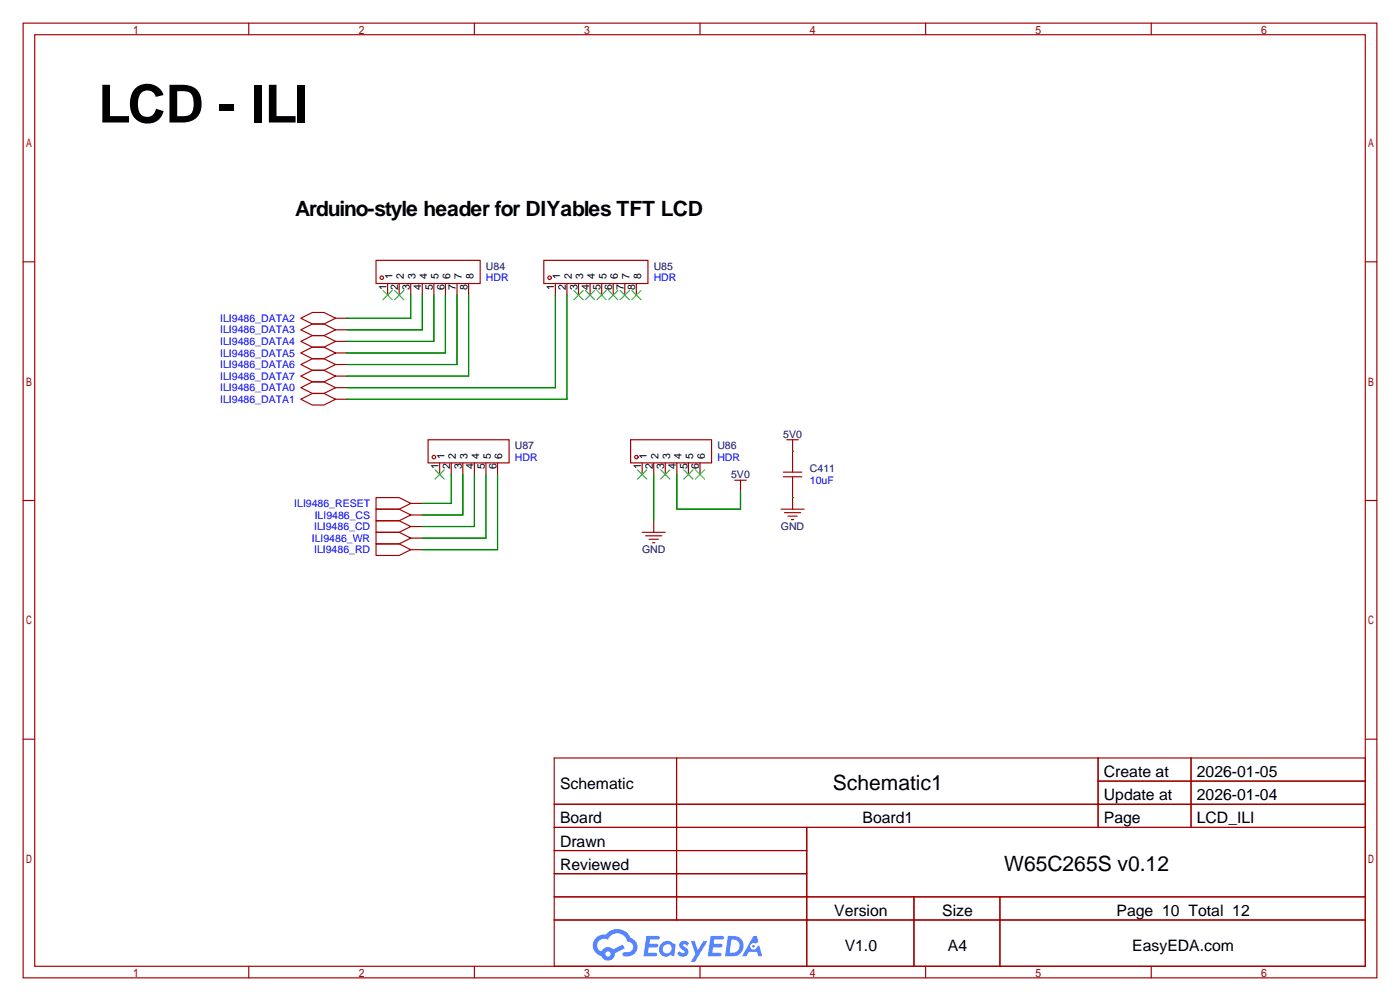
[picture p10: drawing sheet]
<svg xmlns="http://www.w3.org/2000/svg" width="307mm" height="220mm" viewBox="0 0 307 220" stroke-linecap="round" stroke-linejoin="round" font-family="sans-serif">
<g fill="none" stroke="#a10000" stroke-width=".25">
<path d="M5.1 5.1h297.2v209.5h-297.2zM7.6 7.6h292.1v204.5h-292.1zM54.6 5.1v2.5M104.1 5.1v2.5M153.7 5.1v2.5M203.2 5.1v2.5M252.7 5.1v2.5M5.1 57.5h2.5M299.7 57.5h2.6M5.1 109.9h2.5M299.7 109.9h2.6M5.1 162.2h2.5"/>
<path d="M121.7 166.4h178v45.7h-178zM121.7 176.5h178M148.5 166.4v35.5M241.1 166.4v15.2M241.1 171.4h58.6M261.5 166.4v15.2M299.7 162.2h2.6M121.7 181.6h178M121.7 186.7h55.4M121.7 196.8h178M121.7 191.8h55.4M177.1 181.6v30.5"/>
<path d="M200.6 196.8v15.3M219.5 196.8v15.3M54.6 212.1v2.5M104.1 212.1v2.5M121.7 201.9h178M153.7 212.1v2.5M203.2 212.1v2.5M252.7 212.1v2.5"/>
</g>
<g fill="#5487ff">
<path d="M149.4 206.8a1.3 1.3 0 0 1 1.8 .3l-.4 .6a.54 .54 0 0 0-.9-.3l.2 .3a1.28 1.28 0 0 1 .7 2 1.53 1.53 0 0 1-2.1-.3l.5-.6 .8 .4a.31 .31 0 0 0 .3-.2 .31 .31 0 0 0-.3-.4 1.12 1.12 0 0 1-.6-1.8z"/>
<path d="M151.7 206.6h.8l.7 2 1.2-2h.9l-2.7 4.5h-.9l1-1.6z"/>
<path d="M141.9 205.4h2.3a.46 .46 0 0 1 .5 .1 .46 .46 0 0 1 .1 .5l-.4 .2h-1.7l-.2 .9h1.7a.4 .4 0 0 1 .3 .5 .4 .4 0 0 1-.4 .3h-1.7l-.1 1.2h1.3a.46 .46 0 0 1 .5 .1 .46 .46 0 0 1 .1 .5l-.3 .2h-2.6z"/>
<path d="M156 205.4h2.3a.47 .47 0 0 1 .5 .1 .47 .47 0 0 1 .1 .5l-.4 .2h-1.7l-.1 .9h1.6a.4 .4 0 0 1 .3 .5 .4 .4 0 0 1-.4 .3h-1.7l-.1 1.2h1.3a.46 .46 0 0 1 .5 .1 .46 .46 0 0 1 .2 .5l-.4 .2h-2.6z"/>
<path d="M165.4 205.4h.7l.4 1.4-.6 .3a.75 .75 0 0 0-1.2 .3 .75 .75 0 0 0 .5 1.1 .75 .75 0 0 0 1-.7l.5-.3 .6 2.4h-.8l-.3-1h-1.8l-.6 1h-.9z"/>
<path d="M159.8 205.4l-.6 4.5h1.4a2.27 2.27 0 0 0 2.6-2.3 2.27 2.27 0 0 0-2.7-2.2zM160.6 206.2a1.5 1.5 0 0 1 1.8 1.5 1.5 1.5 0 0 1-2 1.4h-.2z"/>
<path d="M145.2 207.1a1.6 1.6 0 0 0-.3 2.2 1.6 1.6 0 0 0 2.3 .2l.8 .4 .3-2.5-.2-.2-.4-.1a1.58 1.58 0 0 0-2.5 0zM145.8 207.6a.98 .98 0 0 1 1.6 .4 .98 .98 0 0 1-1 1.3 .94 .94 0 0 1-.9-.7 .94 .94 0 0 1 .3-1z"/>
<path d="M130.9 205.8a2.37 2.37 0 0 0 1.1 4 1.54 1.54 0 0 0 1.8 1 1.54 1.54 0 0 0 1.2-1.6l2.2-1.1-.5-.7-2.1 1a1.57 1.57 0 0 0-2.6 .5 1.5 1.5 0 0 1-.7-2.1 1.5 1.5 0 0 1 2.2-.5 2.23 2.23 0 0 1 2.2-1.5 2.23 2.23 0 0 1 2 1.9 1.16 1.16 0 0 1 1.3 1.1 1.16 1.16 0 0 1-1.1 1.2h-.7a.47 .47 0 0 0-.6 .4 .47 .47 0 0 0 .5 .5 2.17 2.17 0 0 0 2.5-.9 2.17 2.17 0 0 0-.4-2.7l-.8-.4a3.2 3.2 0 0 0-5.4-.8l-1.1 .1zM132.9 209.4a.6 .6 0 0 1 1.2 0 .6 .6 0 0 1-1.2 0z"/>
<circle cx="165.4" cy="207.7" r=".28"/>
</g>
<g fill="none" stroke="#a10000" stroke-width=".25">
<path d="M82.5 57.1h22.9v5.1h-22.9zM119.4 57.1h22.8v5.1h-22.8zM66 69.8l2.6-1.2h2.5l2.6 1.2-2.6 1.3h-2.5zM66 72.4l2.6-1.3h2.5l2.6 1.3-2.6 1.3h-2.5zM66 74.9l2.6-1.2h2.5l2.6 1.2-2.6 1.3h-2.5zM66 77.5l2.6-1.3h2.5l2.6 1.3-2.6 1.2h-2.5zM73.7 69.8h2.5M73.7 72.4h2.5M73.7 74.9h2.5M73.7 77.5h2.5M85.1 62.2v2.6M87.6 62.2v2.6"/>
<path d="M90.2 62.2v2.6M92.7 62.2v2.6M95.2 62.2v2.6M97.8 62.2v2.6M100.3 62.2v2.6M102.9 62.2v2.6M121.9 62.2v2.6M124.5 62.2v2.6M127 62.2v2.6M129.5 62.2v2.6M132.1 62.2v2.6M134.6 62.2v2.6"/>
<path d="M137.2 62.2v2.6M139.7 62.2v2.6M66 85.1l2.6-1.3h2.5l2.6 1.3-2.6 1.3h-2.5zM66 87.6l2.6-1.2h2.5l2.6 1.2-2.6 1.3h-2.5zM66 80l2.6-1.3h2.5l2.6 1.3-2.6 1.3h-2.5zM66 82.5l2.6-1.2h2.5l2.6 1.2-2.6 1.3h-2.5zM73.7 85.1h2.5M73.7 87.6h2.5M73.7 80h2.5M73.7 82.5h2.5M94 96.5h17.8v5.1h-17.8zM138.4 96.5h17.8v5.1h-17.8z"/>
<path d="M172.7 96.5h2.6M174 96.5v7.1M82.5 119.4h5.1l2.6 1.2-2.6 1.3h-5.1zM82.5 116.8h5.1l2.6 1.3-2.6 1.3h-5.1zM82.5 114.3h5.1l2.6 1.3-2.6 1.2h-5.1zM82.5 111.8h5.1l2.6 1.2-2.6 1.3h-5.1zM82.5 109.2h5.1l2.6 1.3-2.6 1.3h-5.1zM90.2 118.1h2.5M90.2 115.6h2.5M90.2 113h2.5M90.2 110.5h2.5M96.5 101.6v2.5"/>
<path d="M99.1 101.6v2.5M101.6 101.6v2.5M104.1 101.6v2.5M106.7 101.6v2.5M109.2 101.6v2.5M141 101.6v2.5M141 116.8h5M141.7 117.6h3.6M142.5 118.4h2M143.3 119.1h.5M143.5 101.6v2.5M143.5 114.3v2.5"/>
<path d="M146 101.6v2.5M148.6 101.6v2.5M151.1 101.6v2.5M153.7 101.6v2.5M161.3 105.4h2.5M162.6 105.4v2.5M171.4 111.8h5.1M172 103.6h4M172 104.6h4M172.2 112.5h3.6M173 113.3h2M173.7 114h.5"/>
<path d="M174 104.6v7.2M90.2 120.6h2.5"/>
<circle cx="83.8" cy="61" r=".38"/>
<circle cx="120.6" cy="61" r=".38"/>
<circle cx="95.2" cy="100.3" r=".38"/>
<circle cx="139.7" cy="100.3" r=".38"/>
</g>
<g fill="none" stroke="#3c3" stroke-width=".25">
<path d="M84.1 63.8l2 2M86.1 63.8l-2 2M86.6 63.8l2 2M88.6 63.8l-2 2M126 63.8l2 2M128 63.8l-2 2M128.5 63.8l2.1 2M130.6 63.8l-2.1 2M131.1 63.8l2 2M133.1 63.8l-2 2M133.6 63.8l2 2M135.6 63.8l-2 2"/>
<path d="M136.1 63.8l2.1 2M138.2 63.8l-2.1 2M138.7 63.8l2 2M140.7 63.8l-2 2M95.5 103.1l2 2.1M97.5 103.1l-2 2.1M140 103.1l2 2.1M142 103.1l-2 2.1M145 103.1l2.1 2.1M147.1 103.1l-2.1 2.1M150.1 103.1l2 2.1M152.1 103.1l-2 2.1"/>
<path d="M152.7 103.1l2 2.1M154.7 103.1l-2 2.1"/>
</g>
<g fill="none" stroke="#008700" stroke-width=".25">
<path d="M90.2 64.8v5h-14M92.7 64.8v7.6h-16.5M95.2 64.8v10.1h-19M97.8 64.8v12.7h-21.6M100.3 64.8v15.2h-24.1M102.9 64.8v17.7h-26.7M121.9 64.8v20.3h-45.7M124.5 64.8v22.8h-48.3M174 99.1h.1M99.1 104.1v6.4h-6.4M101.6 104.1v8.9h-8.9M104.1 104.1v11.5h-11.4"/>
<path d="M106.7 104.1v14h-14M109.2 104.1v16.5h-16.5M143.5 104.1v10.2M148.6 104.1v7.7h14v-3.9M174 109.2h.1"/>
</g>
<text font-size="11.5" x="21.6" y="26.9">LCD - ILI</text>
<g font-size="4.6">
<text x="64.8" y="47.3">Arduino-style header for DIYables TFT LCD</text>
<text x="182.9" y="173.5">Schematic1</text>
<text x="220.4" y="191.3">W65C265S v0.12</text>
</g>
<g font-size="3.5">
<text x="122.9" y="173.1">Schematic</text>
<text x="242.3" y="170.6">Create at</text>
<text x="262.7" y="170.6">2026-01-05</text>
<text x="242.3" y="175.7">Update at</text>
<text x="262.7" y="175.7">2026-01-04</text>
<text x="122.9" y="180.7">Board</text>
<text x="122.9" y="185.8">Drawn</text>
<text x="189.3" y="180.7">Board1</text>
<text x="242.3" y="180.7">Page</text>
<text x="262.7" y="180.7">LCD_ILI</text>
<text x="122.9" y="190.9">Reviewed</text>
<text x="183.1" y="201.1">Version</text>
<text x="206.8" y="201.1">Size</text>
<text x="245.1" y="201.1">Page 10 Total 12</text>
<text x="185.4" y="208.7">V1.0</text>
<text x="208.1" y="208.7">A4</text>
<text x="248.6" y="208.7">EasyEDA.com</text>
</g>
<g font-size="2.3" fill="#000080">
<text x="106.7" y="59.2">U84</text>
<text x="143.5" y="59.2">U85</text>
<text x="113" y="98.6">U87</text>
<text x="157.5" y="98.6">U86</text>
<text x="171.9" y="96.1">5V0</text>
<text x="160.5" y="104.9">5V0</text>
<text x="177.8" y="103.7">C411</text>
<text x="171.4" y="116.4">GND</text>
<text x="140.9" y="121.5">GND</text>
</g>
<g font-size="2.3">
<text x="84.9" y="63.6" transform="rotate(-90 84.9 63.6)">1</text>
<text x="86.1" y="61.3" transform="rotate(-90 86.1 61.3)">1</text>
<text x="87.4" y="63.6" transform="rotate(-90 87.4 63.6)">2</text>
<text x="88.7" y="61.3" transform="rotate(-90 88.7 61.3)">2</text>
<text x="89.9" y="63.6" transform="rotate(-90 89.9 63.6)">3</text>
<text x="91.2" y="61.3" transform="rotate(-90 91.2 61.3)">3</text>
<text x="92.5" y="63.6" transform="rotate(-90 92.5 63.6)">4</text>
<text x="93.8" y="61.3" transform="rotate(-90 93.8 61.3)">4</text>
<text x="95" y="63.6" transform="rotate(-90 95 63.6)">5</text>
<text x="96.3" y="61.3" transform="rotate(-90 96.3 61.3)">5</text>
<text x="97.6" y="63.6" transform="rotate(-90 97.6 63.6)">6</text>
<text x="98.8" y="61.3" transform="rotate(-90 98.8 61.3)">6</text>
<text x="100.1" y="63.6" transform="rotate(-90 100.1 63.6)">7</text>
<text x="101.4" y="61.3" transform="rotate(-90 101.4 61.3)">7</text>
<text x="102.6" y="63.6" transform="rotate(-90 102.6 63.6)">8</text>
<text x="103.9" y="61.3" transform="rotate(-90 103.9 61.3)">8</text>
<text x="121.7" y="63.6" transform="rotate(-90 121.7 63.6)">1</text>
<text x="123" y="61.3" transform="rotate(-90 123 61.3)">1</text>
<text x="124.2" y="63.6" transform="rotate(-90 124.2 63.6)">2</text>
<text x="125.5" y="61.3" transform="rotate(-90 125.5 61.3)">2</text>
<text x="126.8" y="63.6" transform="rotate(-90 126.8 63.6)">3</text>
<text x="128" y="61.3" transform="rotate(-90 128 61.3)">3</text>
<text x="129.3" y="63.6" transform="rotate(-90 129.3 63.6)">4</text>
<text x="130.6" y="61.3" transform="rotate(-90 130.6 61.3)">4</text>
<text x="131.9" y="63.6" transform="rotate(-90 131.9 63.6)">5</text>
<text x="133.1" y="61.3" transform="rotate(-90 133.1 61.3)">5</text>
<text x="134.4" y="63.6" transform="rotate(-90 134.4 63.6)">6</text>
<text x="135.7" y="61.3" transform="rotate(-90 135.7 61.3)">6</text>
<text x="136.9" y="63.6" transform="rotate(-90 136.9 63.6)">7</text>
<text x="138.2" y="61.3" transform="rotate(-90 138.2 61.3)">7</text>
<text x="139.5" y="63.6" transform="rotate(-90 139.5 63.6)">8</text>
<text x="140.7" y="61.3" transform="rotate(-90 140.7 61.3)">8</text>
<text x="97.6" y="100.7" transform="rotate(-90 97.6 100.7)">1</text>
<text x="100.1" y="100.7" transform="rotate(-90 100.1 100.7)">2</text>
<text x="102.6" y="100.7" transform="rotate(-90 102.6 100.7)">3</text>
<text x="105.2" y="100.7" transform="rotate(-90 105.2 100.7)">4</text>
<text x="107.7" y="100.7" transform="rotate(-90 107.7 100.7)">5</text>
<text x="110.3" y="100.7" transform="rotate(-90 110.3 100.7)">6</text>
<text x="142" y="100.7" transform="rotate(-90 142 100.7)">1</text>
<text x="144.6" y="100.7" transform="rotate(-90 144.6 100.7)">2</text>
<text x="147.1" y="100.7" transform="rotate(-90 147.1 100.7)">3</text>
<text x="149.6" y="100.7" transform="rotate(-90 149.6 100.7)">4</text>
<text x="152.2" y="100.7" transform="rotate(-90 152.2 100.7)">5</text>
<text x="154.7" y="100.7" transform="rotate(-90 154.7 100.7)">6</text>
<text x="96.3" y="103" transform="rotate(-90 96.3 103)">1</text>
<text x="98.8" y="103" transform="rotate(-90 98.8 103)">2</text>
<text x="101.4" y="103" transform="rotate(-90 101.4 103)">3</text>
<text x="103.9" y="103" transform="rotate(-90 103.9 103)">4</text>
<text x="106.5" y="103" transform="rotate(-90 106.5 103)">5</text>
<text x="109" y="103" transform="rotate(-90 109 103)">6</text>
<text x="140.7" y="103" transform="rotate(-90 140.7 103)">1</text>
<text x="143.3" y="103" transform="rotate(-90 143.3 103)">2</text>
<text x="145.8" y="103" transform="rotate(-90 145.8 103)">3</text>
<text x="148.4" y="103" transform="rotate(-90 148.4 103)">4</text>
<text x="150.9" y="103" transform="rotate(-90 150.9 103)">5</text>
<text x="153.4" y="103" transform="rotate(-90 153.4 103)">6</text>
</g>
<g font-size="2.3" fill="#00f">
<text x="106.7" y="61.8">HDR</text>
<text x="143.5" y="61.8">HDR</text>
<text x="48.3" y="70.7">ILI9486_DATA2</text>
<text x="48.3" y="73.2">ILI9486_DATA3</text>
<text x="48.3" y="75.7">ILI9486_DATA4</text>
<text x="48.3" y="78.3">ILI9486_DATA5</text>
<text x="48.3" y="80.8">ILI9486_DATA6</text>
<text x="48.3" y="83.4">ILI9486_DATA7</text>
<text x="48.3" y="85.9">ILI9486_DATA0</text>
<text x="48.3" y="88.4">ILI9486_DATA1</text>
<text x="113" y="101.1">HDR</text>
<text x="157.5" y="101.1">HDR</text>
<text x="177.8" y="106.2">10uF</text>
<text x="64.6" y="111.3">ILI9486_RESET</text>
<text x="69.1" y="113.8">ILI9486_CS</text>
<text x="68.4" y="118.9">ILI9486_WR</text>
<text x="69" y="116.4">ILI9486_CD</text>
<text x="69" y="121.5">ILI9486_RD</text>
</g>
</svg>
